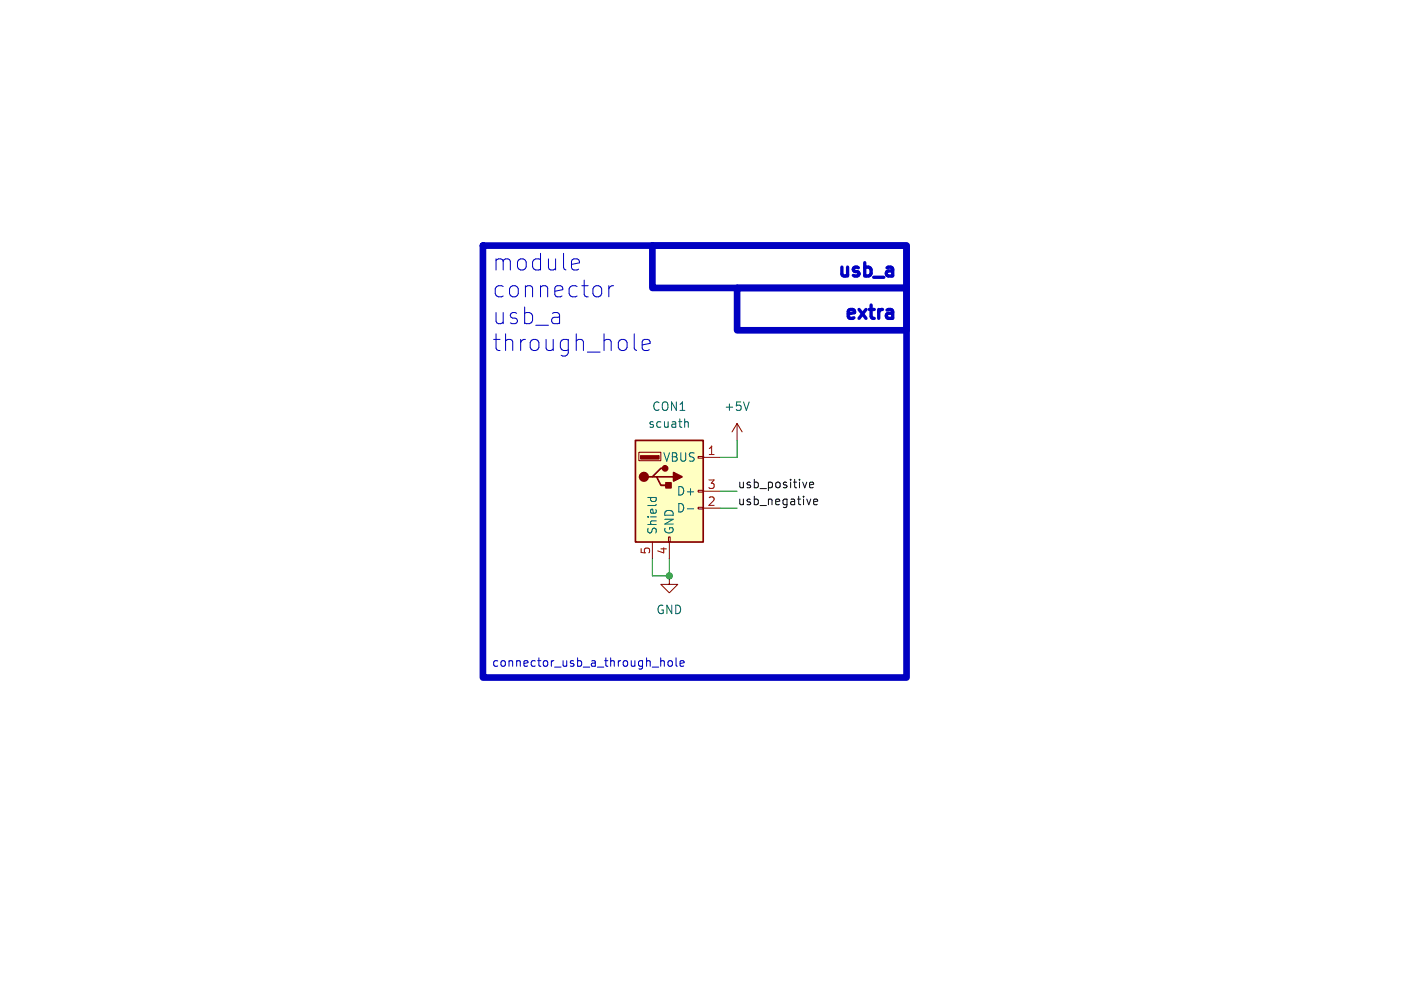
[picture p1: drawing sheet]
<svg xmlns="http://www.w3.org/2000/svg" width="210mm" height="148mm" viewBox="0 0 210 148" stroke-linecap="round" stroke-linejoin="round" font-family="sans-serif">
<path d="M95.2 66h10.2v15.3h-10.2z" fill="#ffffc2" stroke="#ffffc2" stroke-width=".15"/>
<path d="M95.2 66h10.2v15.3h-10.2zM97.8 71.5h.6l.7 1.3h1.2M98.4 71.5h2.6M99.7 70.2h-.6l-1.3 1.3h-.6" fill="none" stroke="#840000" stroke-width=".25"/>
<g fill="#840000" stroke="#840000" stroke-width=".25">
<path d="M101 70.9l1.2 .6-1.2 .6z"/>
<path d="M99.8 72.4h.8v.8h-.8z"/>
<circle cx="96.5" cy="71.5" r=".63"/>
<circle cx="99.7" cy="70.2" r=".38"/>
</g>
<path d="M96 68.3h2.8v.5h-2.8z" fill="#840000" stroke="#840000" stroke-width=".15"/>
<g fill="none" stroke="#840000" stroke-width=".15">
<path d="M95.8 67.8h3.3v1.3h-3.3zM104.6 76.1h.8v.2h-.8zM104.6 73.5h.8v.3h-.8zM104.6 68.5h.8v.2h-.8zM105.4 68.6h2.5M105.4 76.2h2.5M105.4 73.7h2.5M110.5 63.5l-.8 1.3M110.5 63.5v2.5M110.5 63.5l.8 1.3M97.8 81.3v2.5M100.2 80.5h.3v.8h-.3z"/>
<path d="M100.3 86.4v1.2h1.3l-1.3 1.3-1.2-1.3h1.2M100.3 81.3v2.5"/>
</g>
<path d="M97.1 74.6h1.3M97.6 74.6l-.1 .4M98.3 74.6l.1 .4M102.7 63.3h.4l.1 .8M103 76.3h1M112.3 60.3l-.4 1.2" fill="none" stroke="#006464" stroke-width=".15"/>
<path d="M120.9 72.3l-.3 .8M121.4 72.7l.6-.1-.1-.2-.4-.1-.1 .2v.6h.5M122 75.3l.6-.2-.1-.2-.4-.1-.1 .2v.6h.5" fill="none" stroke="#0f0f0f" stroke-width=".15"/>
<path d="M133.5 46.4l.3 .3v1M133.8 47.6l-.7 .1M133.8 46.9l-.7 .1" fill="none" stroke="#0000c2" stroke-width=".5"/>
<path d="M86 38.8h.5l.2 .1 .2 .5-1.2 .3M86.7 40.4l-.2 .1h-.5M90.1 43.1l.1 .2v.7l-.1 .3M91.3 42.8v1.7M92 42.8a.64 .64 0 0 0-.7 .5M95.1 50.1v2.1l.1 .2 .2 .2M96.3 51.7l1.2-.2-.2-.5-.2-.1h-.5l-.2 .1-.1 .3v.9l.1 .2 .2 .2h.5l.2-.2M99 99.2l.2-.1h.3l.1 .8M100.2 99.2l.2-.1 .3 .1 .1 .5-.1 .2h-.3l-.2-.1zM101.3 98.6v1.1l.2 .2M101.9 99.5l.6-.1v-.3h-.4l-.2 .2 .1 .6h.5" fill="none" stroke="#0000c2" stroke-width=".15"/>
<path d="M72.4 36.8h63.5v64.8h-63.5zM97.8 36.8h38.1v6.4h-38.1zM110.5 43.2h25.4v6.3h-25.4z" fill="none" stroke="#0000c2" stroke-width="1"/>
<path d="M107.9 73.7h2.6M107.9 76.2h2.6M110.5 66v2.6h-2.6M97.8 83.8v2.6h2.5v-2.6" fill="none" stroke="#009600" stroke-width=".15"/>
<circle cx="100.3" cy="86.4" r=".46" fill="#009600" stroke="#009600" stroke-width=".15"/>
<g font-size="3.5" fill="#0000c2">
<text x="73.7" y="40.8">module</text>
<text x="73.7" y="44.8">connector</text>
<text x="73.7" y="48.9">usb_a</text>
<text x="73.7" y="52.9">through_hole</text>
</g>
<g font-size="2.8" fill="#0000c2">
<text x="124.9" y="41.7">usb_a</text>
<text x="126" y="48">extra</text>
</g>
<g font-size="1.8" fill="#006464">
<text x="97.1" y="64.4">scuath</text>
<text x="97.7" y="61.8">CON1</text>
<text x="108.5" y="61.8">+5V</text>
<text x="99.3" y="69.4">VBUS</text>
<text x="101.3" y="77.1">D-</text>
<text x="101.3" y="74.5">D+</text>
<text x="98.7" y="80.3" transform="rotate(-90 98.7 80.3)">Shield</text>
<text x="101.2" y="80.3" transform="rotate(-90 101.2 80.3)">GND</text>
<text x="98.3" y="92.3">GND</text>
</g>
<g font-size="1.8" fill="#a90000">
<text x="106" y="68.3">1</text>
<text x="106" y="75.9">2</text>
<text x="106" y="73.4">3</text>
<text x="97.5" y="83.3" transform="rotate(-90 97.5 83.3)">5</text>
<text x="100.1" y="83.3" transform="rotate(-90 100.1 83.3)">4</text>
</g>
<g font-size="1.8" fill="#0f0f0f">
<text x="110.5" y="75.9">usb_negative</text>
<text x="110.5" y="73.3">usb_positive</text>
</g>
<text font-size="1.8" fill="#0000c2" x="73.7" y="100.1">connector_usb_a_through_hole</text>
</svg>
